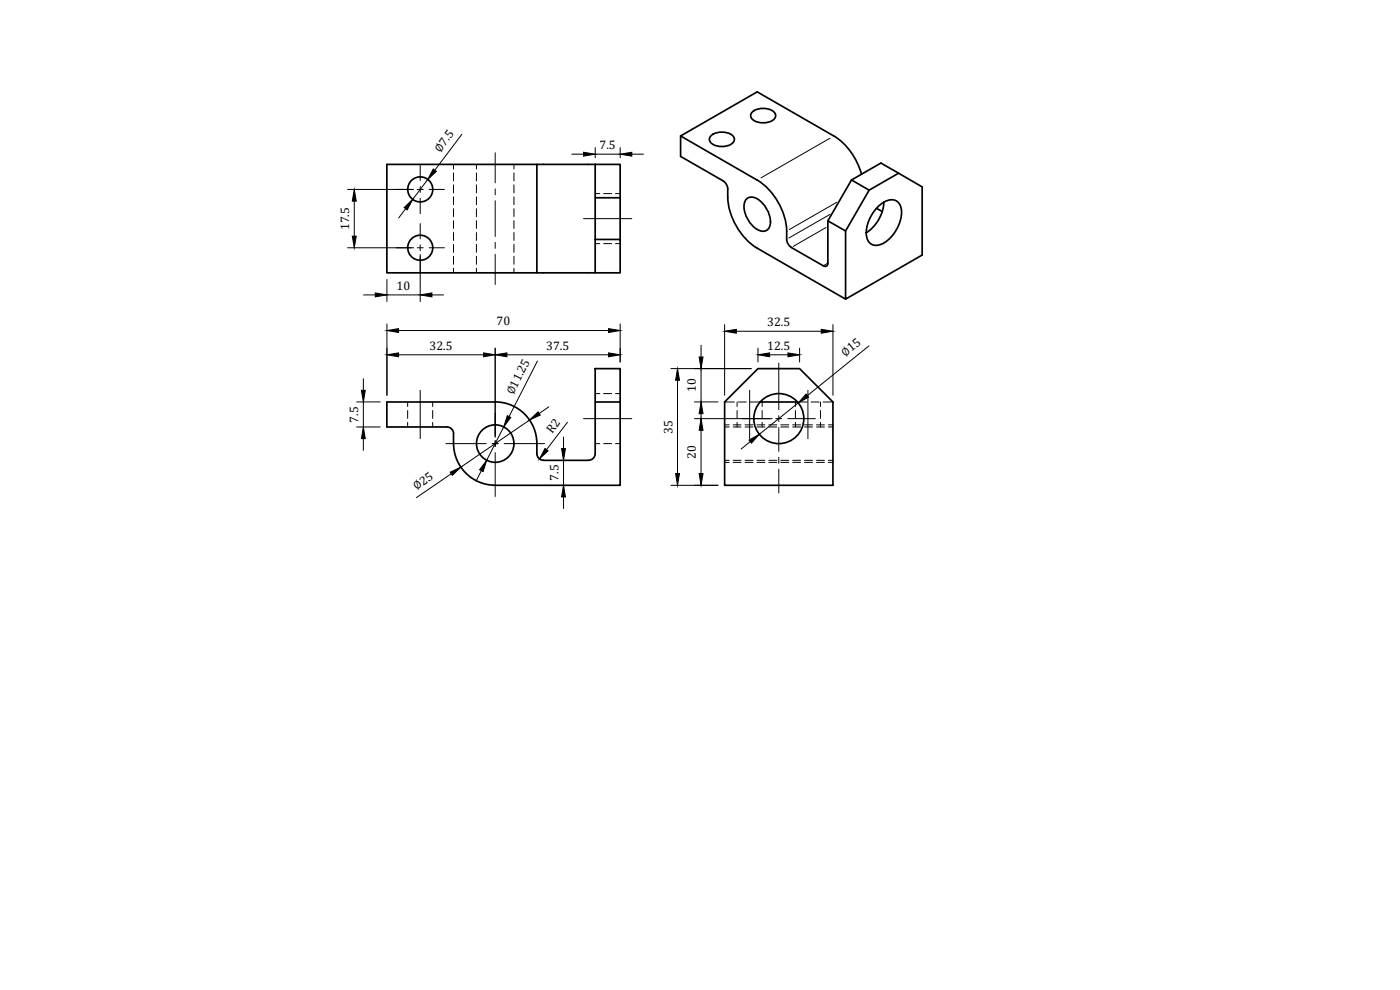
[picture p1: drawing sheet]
<svg xmlns="http://www.w3.org/2000/svg" width="420mm" height="297mm" viewBox="0 0 420 297" stroke-linecap="round" stroke-linejoin="round" font-family="sans-serif">
<!-- layer: Hidden -->
<g fill="none" stroke="#000" stroke-width=".3">
<path d="M136.1 49.3v1.4M136.1 51.9v2.4M136.1 55.5v2.4M136.1 59v2.4M143 49.3v1.4M143 51.9v2.4M143 55.5v2.4M143 59v2.4M154.2 49.3v1.4M154.2 51.9v2.4M154.2 55.5v2.4M154.2 59v2.4"/>
<path d="M178.6 58.1h1.4M181.2 58.1h2.4M184.7 58.1h1.4M136.1 62.6v2.4M136.1 66.2v2.4M136.1 69.8v2.3M136.1 73.3v2.4M136.1 76.9v2.4M143 62.6v2.4M143 66.2v2.4M143 69.8v2.3M143 73.3v2.4"/>
<path d="M143 76.9v2.4M154.2 62.6v2.4M154.2 66.2v2.4M154.2 69.8v2.3M154.2 73.3v2.4M154.2 76.9v2.4M178.6 73.1h1.4M181.2 73.1h2.4M184.7 73.1h1.4M136.1 80.5v1.4M143 80.5v1.4M154.2 80.5v1.4"/>
<path d="M178.6 118.1h1.4M181.2 118.1h2.4M184.7 118.1h1.4M122.3 120.6v1.4M122.3 123.2v2.3M122.3 126.7v1.4M129.9 120.6v1.4M129.9 123.2v2.3M129.9 126.7v1.4M178.6 133.1h1.4M181.2 133.1h2.4M184.7 133.1h1.4"/>
<path d="M217.5 138.7h1.3M217.5 127.5h1.3M217.5 120.6h2.9M217.5 138.1h1.3M217.5 128.1h1.3M220 138.7h2.4M220 127.5h2.4M220 138.1h2.4M220 128.1h2.4M221.2 120.6v1.4M221.2 123.2v2.3M221.2 126.7v1.4"/>
<path d="M221.6 120.6h2.4M223.6 138.7h2.4M223.6 127.5h2.4M223.6 138.1h2.4M223.6 128.1h2.4M225.2 120.6h2.9M227.2 138.7h2.4M227.2 127.5h2.4M227.2 138.1h2.4M227.2 128.1h2.4M228.7 120.6v1.4M228.7 123.2v2.3"/>
<path d="M228.7 126.7v1.4M230.7 138.7h2.4M230.7 127.5h2.4M230.7 138.1h2.4M230.7 128.1h2.4M234.3 138.7h2.4M234.3 127.5h2.4M234.3 138.1h2.4M234.3 128.1h2.4M237.9 138.7h2.4M237.9 127.5h2.4M237.9 138.1h2.4"/>
<path d="M237.9 128.1h2.4M238.7 120.6v1.4M238.7 123.2v2.3M238.7 126.7v1.4M239.3 120.6h3M241.5 138.7h2.3M241.5 127.5h2.3M241.5 138.1h2.3M241.5 128.1h2.3M243.5 120.6h2.3M245 138.7h2.4M245 127.5h2.4"/>
<path d="M245 138.1h2.4M245 128.1h2.4M246.2 120.6v1.4M246.2 123.2v2.3M246.2 126.7v1.4M247 120.6h3M248.6 138.7h1.4M248.6 127.5h1.4M248.6 138.1h1.4M248.6 128.1h1.4"/>
</g>
<!-- layer: Visible -->
<g fill="none" stroke="#000" stroke-width=".51">
<path d="M225.8 33.5a5.2 5.2 0 0 1 6.8 .5 1.82 1.82 0 0 1-1.5 2.5 5.2 5.2 0 0 1-5.6-1.1 1.42 1.42 0 0 1 .3-1.9zM161.1 49.3h-45v32.6h62.5M178.6 49.3h-17.5v32.6M178.6 49.3h7.5v10h-7.5zM178.6 59.3v12.5M186.1 59.3v12.5M204.3 40.8v6.1l12.7 7.4 .7 .6 .7 1.3a19.8 19.8 0 0 0 8.9 18.3l26.5 15.3M204.3 40.8l23 13.2a19.8 19.8 0 0 1 8.8 18.2l.7 1.4 .7 .6M204.3 40.8l22.9-13.2 23 13.2a19.7 19.7 0 0 1 8.3 11.5M213.5 40.7a5.2 5.2 0 0 1 6.7 .4 1.82 1.82 0 0 1-1.5 2.5 5.2 5.2 0 0 1-5.6-1.1 1.42 1.42 0 0 1 .4-1.8zM224.2 59.5a3 3 0 0 1 3.8 .6 8 8 0 0 1 3 7.9 2.32 2.32 0 0 1-3.7 .9 8.2 8.2 0 0 1-3.8-8.4zM255.5 54l5.3 3.1-7 12.2-5.3-3z"/>
<path d="M260.8 57.1l8.9-5.1 7.1 4.1v20.4l-23 13.3v-20.5M269.7 52l-5.3-3.1-8.9 5.1M178.6 71.8h7.5v10.1h-7.5zM237.5 74.3l9.6 5.4a.86 .86 0 0 0 1 .1 .86 .86 0 0 0 .4-.9M248.5 66.3v12.6M263 62.5l1.8 1M263.7 61.8a4.9 4.9 0 0 1 5.3-1.5 5.3 5.3 0 0 1 1.1 6.3 10.4 10.4 0 0 1-6.5 7 3.1 3.1 0 0 1-3.6-3.8 11.8 11.8 0 0 1 3.7-8zM265.3 60.6a11.7 11.7 0 0 1-5.3 9.2M178.6 110.6h7.5v10h-7.5zM134.1 128.1a1.96 1.96 0 0 1 2 2 14.5 14.5 0 0 0 2.8 10.8 12.5 12.5 0 0 0 9.7 4.7M148.6 120.6h-32.5v7.5h18M148.6 120.6a12.5 12.5 0 0 1 12.5 12.5v3a2 2 0 0 0 2 2h13.5a2.04 2.04 0 0 0 2-2v-15.5"/>
<path d="M186.1 120.6v25h-37.5M217.5 120.6l10-10h12.5l10 10v25h-32.5zM228.1 120.6h11.2"/>
<circle cx="126.1" cy="56.8" r="3.8"/>
<circle cx="126.1" cy="74.3" r="3.8"/>
<circle cx="148.6" cy="133.1" r="5.6"/>
<circle cx="233.7" cy="125.6" r="7.5"/>
</g>
<!-- layer: Visible Narrow -->
<path d="M249.1 41.5l-20.7 11.9M247.9 68.2l-9.9 5.7M248.4 79l-1.3 .7M249.2 64.3l-12.4 7.1M251.2 60.7l-14.3 8.2" fill="none" stroke="#000" stroke-width=".3"/>
<!-- layer: Center Lines -->
<g fill="none" stroke="#000" stroke-width=".3">
<path d="M118.9 56.8h4.5M125.2 56.8h1.8M126.1 49.6v4.6M126.1 56v1.7M126.1 59.5v4.6M128.8 56.8h4.6M148.6 45.8v9.1M148.6 56.7v1.7M118.9 74.3h4.5M125.2 74.3h1.8M126.1 67.1v4.6M126.1 73.5v1.7"/>
<path d="M126.1 77v4.6M128.8 74.3h4.6M148.6 60.2v10.8M148.6 72.7v1.8M148.6 76.3v9.1M175.1 65.6h14.5M126.1 117.1v14.5M225 117.1v14.5M233.7 109v13.9M242.5 117.1v14.5M133.8 133.1h12.1M147.7 133.1h1.8"/>
<path d="M148.6 124v6.4M148.6 132.2v1.8M148.6 135.8v13.2M151.3 133.1h12.1M175.1 125.6h14.5M222.7 125.6h8.4M232.8 125.6h1.8M233.7 124.7v1.8M233.7 128.3v7.1M233.7 137.2v1.8M236.4 125.6h8.3M233.7 140.8v7.1"/>
</g>
<!-- layer: Dimensions -->
<g fill="none" stroke="#000" stroke-width=".3">
<path d="M104.3 56.8h19.8M128.4 53.9l-4.6 5.9M138.6 40.3l-8.1 10.8M171.6 46.3h3.5M178.6 44.3v3M178.6 46.3h7.5M186.1 44.3v3M189.6 46.3h3.5M104.3 74.3h19.8M106.3 60.4v10.5M121.8 62.6l-2.2 2.8M126.1 76.3v14.2"/>
<path d="M109.1 88.5h3.5M116.1 83.8v6.7M116.1 97.2v21.4M116.1 88.5h10M119.6 99.2h63M129.6 88.5h3.5M186.1 97.2v11.4M217.5 97.4v21.2M221 99.4h25.5M250 97.4v21.2M109.1 113.6v3.5M119.6 106.5h25.5"/>
<path d="M148.6 104.5v26.6M152.1 106.5h30.5M161.3 108.3l-8.5 16.7M201.3 110.6h24.2M203.3 114.1v28M210.4 103.6v3.5M210.4 110.6v10M227.5 104.5v4.1M231 106.5h5.5M240 104.5v4.1M260.8 103.8l-18.5 14.9M107 120.6h7.1"/>
<path d="M107 128.1h7.1M109.1 120.6v7.5M109.1 131.6v3.5M151.2 128.1l-5.2 10M158.9 126l-20.6 14.2M164.7 122.1l-2.9 2M169.1 131.1v3.5M169.1 138.1v7.5M170.3 126.7l-6.3 8.2M208.4 120.6h7.1M208.4 125.6h23.3M210.4 124.1v3.5"/>
<path d="M210.4 129.1v13M225.1 132.5l-2.7 2.2M239.6 120.9l-11.7 9.4M135.4 142.1l-10.4 7.2M144.5 141.2l-1.6 3.1M169.1 149.1v3.5M201.3 145.6h14.2"/>
</g>
<g fill="#000" stroke="#000" stroke-width=".3">
<path d="M130 50.7l1 .7-2.6 2.5zM175.1 45.7l3.5 .6-3.5 .5zM186.1 46.3l3.5-.6v1.1zM106.3 56.8l.6 3.6h-1.2zM105.7 70.9h1.2l-.6 3.4zM121.3 62.3l2.5-2.5-1.6 3.2zM112.6 87.9l3.5 .6-3.5 .6zM116.1 99.2l3.5-.6v1.2zM126.1 88.5l3.5-.6v1.2zM182.6 98.6l3.5 .6-3.5 .6zM217.5 99.4l3.5-.6v1.2zM246.5 98.8l3.5 .6-3.5 .6z"/>
<path d="M108.5 117.1h1.1l-.5 3.5zM116.1 106.5l3.5-.6v1.1zM145.1 105.9l3.5 .6-3.5 .5zM148.6 106.5l3.5-.6v1.1zM182.6 105.9l3.5 .6-3.5 .5zM203.3 110.6l.6 3.5h-1.1zM209.8 107.1h1.2l-.6 3.5zM227.5 106.5l3.5-.6v1.1zM236.5 105.9l3.5 .6-3.5 .5zM241.9 118.2l.8 1-3.1 1.7zM109.1 128.1l.5 3.5h-1.1zM152.3 124.7l1 .6-2.1 2.8z"/>
<path d="M158.9 126l2.6-2.4 .6 .9zM163.6 134.6l.9 .7-2.6 2.4zM168.5 134.6h1.2l-.6 3.5zM210.4 125.6l.6 3.5h-1.2zM210.4 120.6l.6 3.5h-1.2zM224.8 132l3.1-1.7-2.4 2.7zM135.1 141.7l3.2-1.5-2.6 2.4zM146 138.1l-1 3.4-1.1-.5zM169.1 145.6l.6 3.5h-1.2zM202.8 142.1h1.1l-.6 3.5zM209.8 142.1h1.2l-.6 3.5z"/>
</g>
<g font-size="3.7">
<text x="132.1" y="45.9" transform="rotate(-53 132.1 45.9)">∅7.5</text>
<text x="179.9" y="44.7">7.5</text>
<text x="104.8" y="69.1" transform="rotate(-90 104.8 69.1)">17.5</text>
<text x="119" y="87">10</text>
<text x="149.1" y="97.6">70</text>
<text x="230.3" y="97.9">32.5</text>
<text x="128.9" y="104.9">32.5</text>
<text x="163.9" y="104.9">37.5</text>
<text x="230.3" y="104.9">12.5</text>
<text x="253.7" y="107.2" transform="rotate(-39 253.7 107.2)">∅15</text>
<text x="154" y="118.6" transform="rotate(-63 154 118.6)">∅11.25</text>
<text x="208.9" y="117.7" transform="rotate(-90 208.9 117.7)">10</text>
<text x="107.5" y="126.8" transform="rotate(-90 107.5 126.8)">7.5</text>
<text x="165.7" y="130.2" transform="rotate(-53 165.7 130.2)">R2</text>
<text x="201.8" y="130.1" transform="rotate(-90 201.8 130.1)">35</text>
<text x="208.9" y="137.7" transform="rotate(-90 208.9 137.7)">20</text>
<text x="125" y="147.1" transform="rotate(-35 125 147.1)">∅25</text>
<text x="167.6" y="144.3" transform="rotate(-90 167.6 144.3)">7.5</text>
</g>
</svg>
